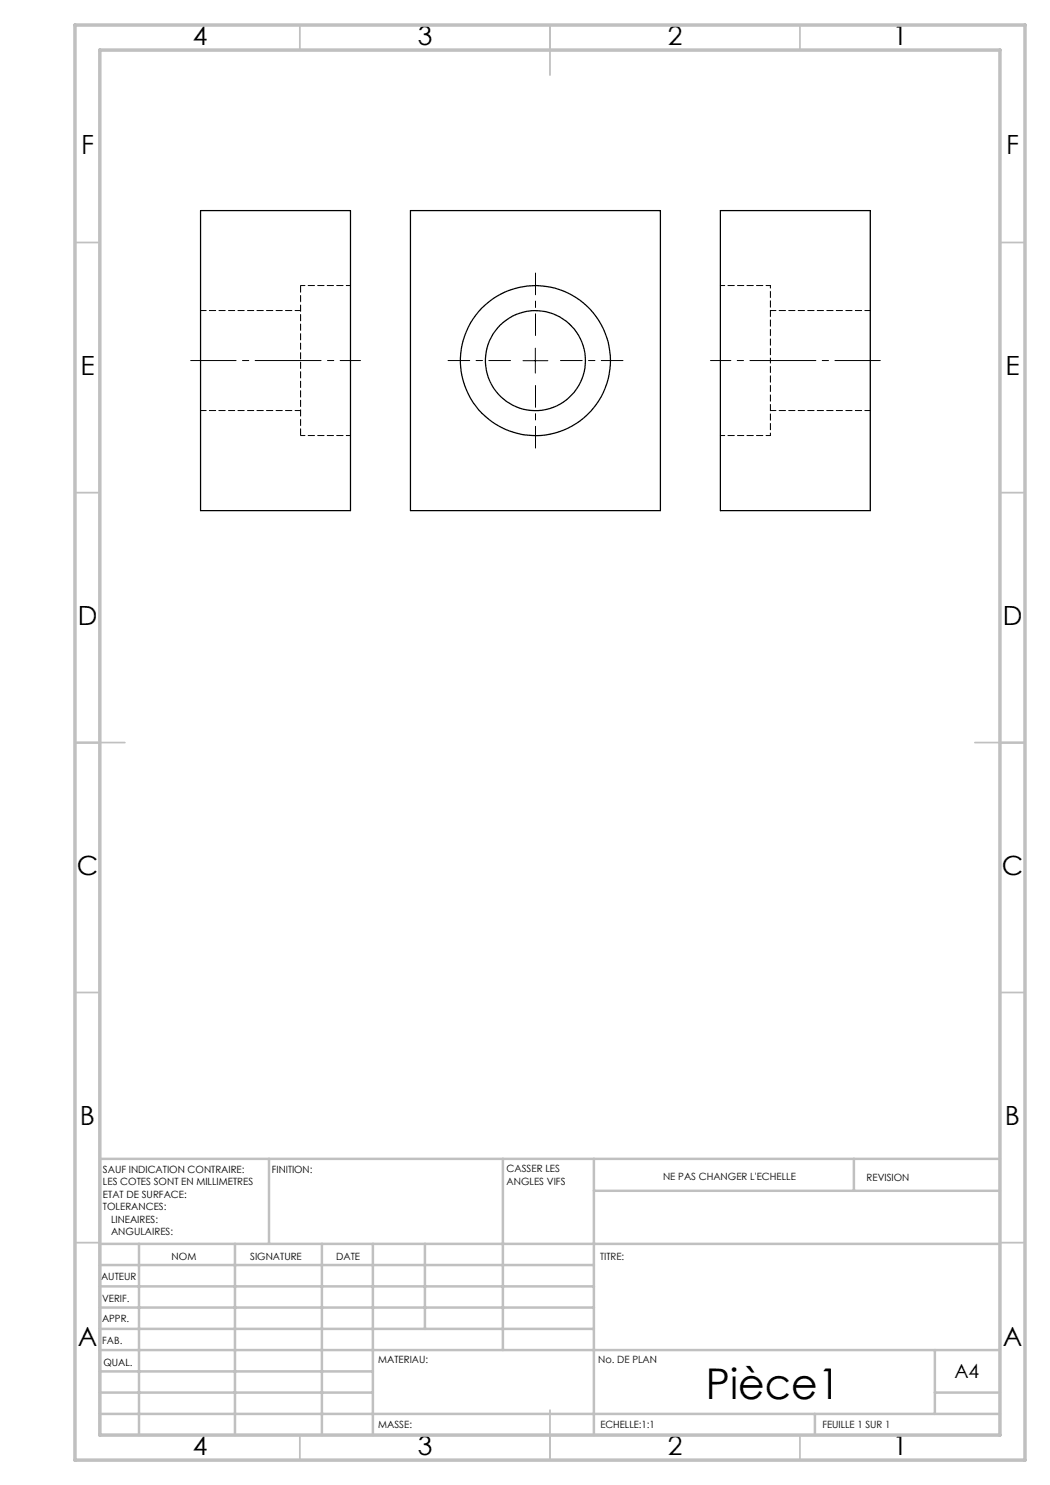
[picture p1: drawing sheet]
<svg xmlns="http://www.w3.org/2000/svg" width="210mm" height="297mm" viewBox="0 0 210 297" stroke-linecap="round" stroke-linejoin="round" font-family="sans-serif">
<path d="M102.1 72.1h-12.5M107.1 67.1v-12.5M107.1 77.1v12.5M112.1 72.1h12.5" fill="none" stroke="#000" stroke-width=".2" stroke-dasharray="30.5 1.3 1.3 1.3" stroke-dashoffset="26.1"/>
<path d="M60.1 72.1h-22M154.1 72.1h22" fill="none" stroke="#000" stroke-width=".2" stroke-dasharray="30.5 1.3 1.3 1.3" stroke-dashoffset="21.4"/>
<path d="M60.1 72.1h12M154.1 72.1h-12" fill="none" stroke="#000" stroke-width=".2" stroke-dasharray="30.5 1.3 1.3 1.3" stroke-dashoffset="26.4"/>
<path d="M104.6 72.1h5M107.1 69.6v5" fill="none" stroke="#000" stroke-width=".2"/>
<g fill="none" stroke="#c0c0c0" stroke-width=".35">
<path d="M60 5v5M110 5v10M160 5v5M15 48.5h5M200 48.5h5M15 98.5h5M200 98.5h5M15 148.5h10M195 148.5h10M15 198.5h5M200 198.5h5M15 248.5h5"/>
<path d="M200 248.5h5M60 287v5M110 282v10M160 287v5"/>
</g>
<g fill="none" stroke="#c0c0c0" stroke-width=".5">
<path d="M53.8 231.8v17M100.6 231.8v38.2M118.8 231.8v55.2M118.8 238.2h81.2M170.8 231.8v6.4M200 231.8h-180v55.2M20 248.8h180M20 257.3h98.8M20 253h98.8M27.8 248.8v38.2M47 248.8v38.2M64.4 248.8v38.2"/>
<path d="M74.6 248.8v38.2M85 248.8v17M20 265.8h98.8M20 261.5h98.8M20 278.5h54.6M20 274.3h54.6M20 270h180M187 278.5h13M187 270v12.8M20 282.8h180M163 282.8v4.2"/>
</g>
<path d="M15 5h190v287h-190zM20 10h180v277h-180z" fill="none" stroke="#c0c0c0" stroke-width=".7"/>
<g fill="none" stroke="#000" stroke-width=".25">
<path d="M40.1 42.1h30v60h-30zM82.1 42.1h50v60h-50zM144.1 42.1h30v60h-30z"/>
<circle cx="107.1" cy="72.1" r="10"/>
<circle cx="107.1" cy="72.1" r="15"/>
</g>
<path d="M60.1 57.1v30" fill="none" stroke="#000" stroke-width=".2" stroke-dasharray="1.3 .6" stroke-dashoffset="-.1"/>
<path d="M70.1 57.1h-10M154.1 57.1h-10M60.1 87.1h10M144.1 87.1h10" fill="none" stroke="#000" stroke-width=".2" stroke-dasharray="1.3 .6" stroke-dashoffset=".4"/>
<path d="M60.1 62.1h-20M174.1 62.1h-20M40.1 82.1h20M154.1 82.1h20" fill="none" stroke="#000" stroke-width=".2" stroke-dasharray="1.3 .6" stroke-dashoffset=".2"/>
<path d="M154.1 72.1v-15M154.1 87.1v-15" fill="none" stroke="#000" stroke-width=".2" stroke-dasharray="1.3 .6" stroke-dashoffset=".8"/>
<text font-size="8.5" x="141.2" y="279.7">Pièce1</text>
<g font-size="5.3">
<text x="38.5" y="9">4</text>
<text x="83.5" y="9">3</text>
<text x="133.6" y="9">2</text>
<text x="178.6" y="9">1</text>
<text x="16.2" y="30.8">F</text>
<text x="201.2" y="30.8">F</text>
<text x="16.1" y="75">E</text>
<text x="201.1" y="75">E</text>
<text x="15.5" y="125">D</text>
<text x="200.5" y="125">D</text>
<text x="15.4" y="175">C</text>
<text x="200.4" y="175">C</text>
<text x="16" y="225">B</text>
<text x="201" y="225">B</text>
<text x="15.5" y="269.3">A</text>
<text x="200.5" y="269.3">A</text>
<text x="38.5" y="291">4</text>
<text x="83.5" y="291">3</text>
<text x="133.6" y="291">2</text>
<text x="178.6" y="291">1</text>
</g>
<text font-size="3.9" x="190.9" y="275.5">A4</text>
<g font-size="2">
<text x="20.6" y="234.6">SAUF INDICATION CONTRAIRE:</text>
<text x="20.6" y="237.1">LES COTES SONT EN MILLIMETRES</text>
<text x="20.6" y="239.6">ETAT DE SURFACE:</text>
<text x="54.4" y="234.6">FINITION:</text>
<text x="101.3" y="234.5">CASSER LES</text>
<text x="101.3" y="237">ANGLES VIFS</text>
<text x="132.6" y="236">NE PAS CHANGER L'ECHELLE</text>
<text x="173.3" y="236.2">REVISION</text>
<text x="20.6" y="242.1">TOLERANCES:</text>
<text x="22.2" y="244.6">LINEAIRES:</text>
<text x="22.2" y="247.1">ANGULAIRES:</text>
<text x="34.3" y="252">NOM</text>
<text x="50" y="251.9">SIGNATURE</text>
<text x="67.2" y="251.9">DATE</text>
<text x="120" y="251.9">TITRE:</text>
<text x="20.2" y="256.1">AUTEUR</text>
<text x="20.4" y="260.3">VERIF.</text>
<text x="20.4" y="264.4">APPR.</text>
<text x="20.5" y="268.8">FAB.</text>
<text x="20.7" y="273.1">QUAL.</text>
<text x="75.7" y="272.5">MATERIAU:</text>
<text x="119.6" y="272.5">No. DE PLAN</text>
<text x="75.6" y="285.5">MASSE:</text>
<text x="120.1" y="285.6">ECHELLE:1:1</text>
<text x="164.5" y="285.6">FEUILLE 1 SUR 1</text>
</g>
</svg>
